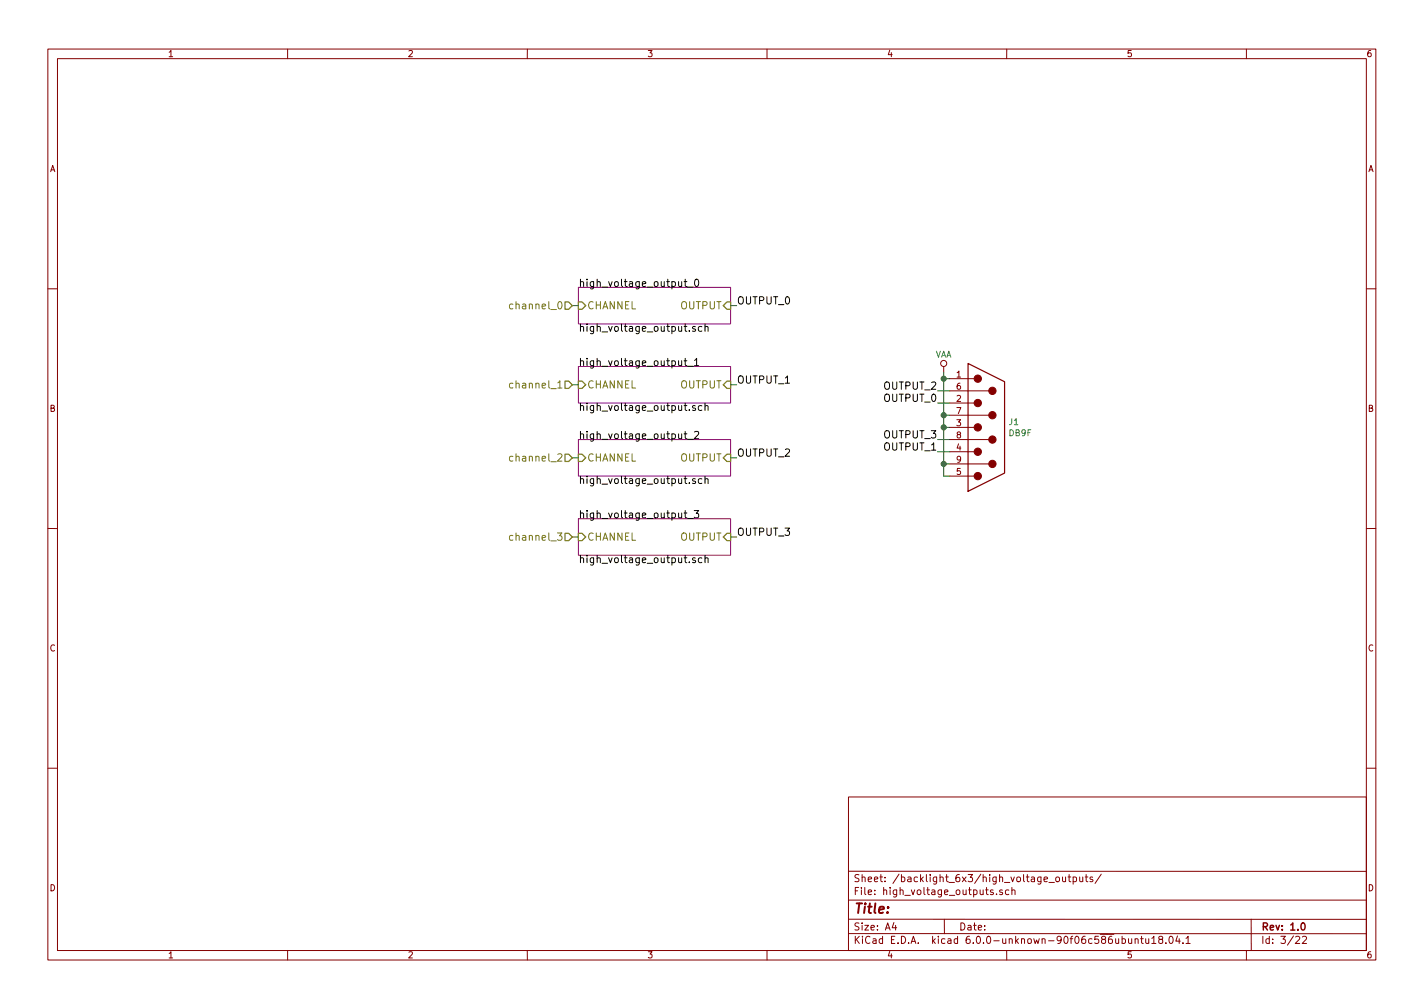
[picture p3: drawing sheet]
EESchema Schematic File Version 5
EELAYER 29 0
EELAYER END
$Descr A4 11693 8268
encoding utf-8
Sheet 3 22
Title ""
Date ""
Rev "1.0"
Comp ""
Comment1 ""
Comment2 ""
Comment3 ""
Comment4 ""
$EndDescr
$Sheet
S 4750 2350 1250 300 
U 5B99F372
F0 "high_voltage_output_0" 60
F1 "high_voltage_output.sch" 60
F2 "CHANNEL" I L 4750 2500 60 
F3 "OUTPUT" I R 6000 2500 60 
$EndSheet
Wire Wire Line
	4750 2500 4700 2500
Wire Wire Line
	6000 2500 6050 2500
Text Label 6050 2500 0    60   ~ 0
OUTPUT_0
$Sheet
S 4750 3000 1250 300 
U 5B99F37A
F0 "high_voltage_output_1" 60
F1 "high_voltage_output.sch" 60
F2 "CHANNEL" I L 4750 3150 60 
F3 "OUTPUT" I R 6000 3150 60 
$EndSheet
Wire Wire Line
	4750 3150 4700 3150
Wire Wire Line
	6000 3150 6050 3150
Text Label 6050 3150 0    60   ~ 0
OUTPUT_1
$Sheet
S 4750 3600 1250 300 
U 5B99F382
F0 "high_voltage_output_2" 60
F1 "high_voltage_output.sch" 60
F2 "CHANNEL" I L 4750 3750 60 
F3 "OUTPUT" I R 6000 3750 60 
$EndSheet
Wire Wire Line
	4750 3750 4700 3750
Wire Wire Line
	6000 3750 6050 3750
Text Label 6050 3750 0    60   ~ 0
OUTPUT_2
$Sheet
S 4750 4250 1250 300 
U 5B99F38A
F0 "high_voltage_output_3" 60
F1 "high_voltage_output.sch" 60
F2 "CHANNEL" I L 4750 4400 60 
F3 "OUTPUT" I R 6000 4400 60 
$EndSheet
Wire Wire Line
	4750 4400 4700 4400
Wire Wire Line
	6000 4400 6050 4400
Text Label 6050 4400 0    60   ~ 0
OUTPUT_3
$Comp
L power:VAA #PWR?
U 1 1
P 7750 3050
AR Path="/5B99F394" Ref="#PWR?"  Part="1" 
AR Path="/5B9970BA/5B99F394" Ref="#PWR?"  Part="1" 
AR Path="/5B99EA03/5B9A0F78/5B99F394" Ref="#PWR020"  Part="1" 
F 0 "#PWR020" H 7750 2900 50  0001 C CNN
F 1 "VAA" H 7750 3200 50  0000 C CNN
F 2 "" H 7750 3050 50  0001 C CNN
F 3 "" H 7750 3050 50  0001 C CNN
	1    7750 3050
	1    0    0    -1  
$EndComp
Wire Wire Line
	7800 3900 7750 3900
Wire Wire Line
	7750 3900 7750 3800
Wire Wire Line
	7800 3800 7750 3800
Connection ~ 7750 3800
Wire Wire Line
	7750 3800 7750 3500
Wire Wire Line
	7800 3500 7750 3500
Connection ~ 7750 3500
Wire Wire Line
	7750 3500 7750 3400
Wire Wire Line
	7800 3400 7750 3400
Connection ~ 7750 3400
Wire Wire Line
	7750 3400 7750 3100
Wire Wire Line
	7800 3100 7750 3100
Connection ~ 7750 3100
Wire Wire Line
	7750 3100 7750 3050
Wire Wire Line
	7800 3200 7700 3200
Wire Wire Line
	7800 3300 7700 3300
Wire Wire Line
	7800 3600 7700 3600
Wire Wire Line
	7800 3700 7700 3700
Text Label 7700 3300 2    60   ~ 0
OUTPUT_0
Text Label 7700 3200 2    60   ~ 0
OUTPUT_2
Text Label 7700 3600 2    60   ~ 0
OUTPUT_3
Text Label 7700 3700 2    60   ~ 0
OUTPUT_1
Text HLabel 4700 2500 0    60   Input ~ 0
channel_0
Text HLabel 4700 3150 0    60   Input ~ 0
channel_1
Text HLabel 4700 3750 0    60   Input ~ 0
channel_2
Text HLabel 4700 4400 0    60   Input ~ 0
channel_3
$Comp
L backlight_controller_6x3:DB9F J1
U 1 1
P 8100 3500
F 0 "J1" H 8280 3546 50  0000 L CNN
F 1 "DB9F" H 8280 3455 50  0000 L CNN
F 2 "backlight_controller_6x3:DB9F_SMD" H 8000 3950 50  0001 C CNN
F 3 "" H 8100 3500 50  0001 C CNN
F 4 "CONN D-SUB RCPT 9POS SMD SOLDER" H 8400 4350 60  0001 C CNN "Description"
F 5 "HARTING" H 8100 3500 60  0001 C CNN "Manufacturer"
F 6 "09551156612741" H 8100 3500 60  0001 C CNN "Manufacturer Part Number"
F 7 "Digi-Key" H 8100 3500 60  0001 C CNN "Vendor"
F 8 "1195-4005-1-ND" H 8100 3500 60  0001 C CNN "Vendor Part Number"
	1    8100 3500
	1    0    0    -1  
$EndComp
$EndSCHEMATC
